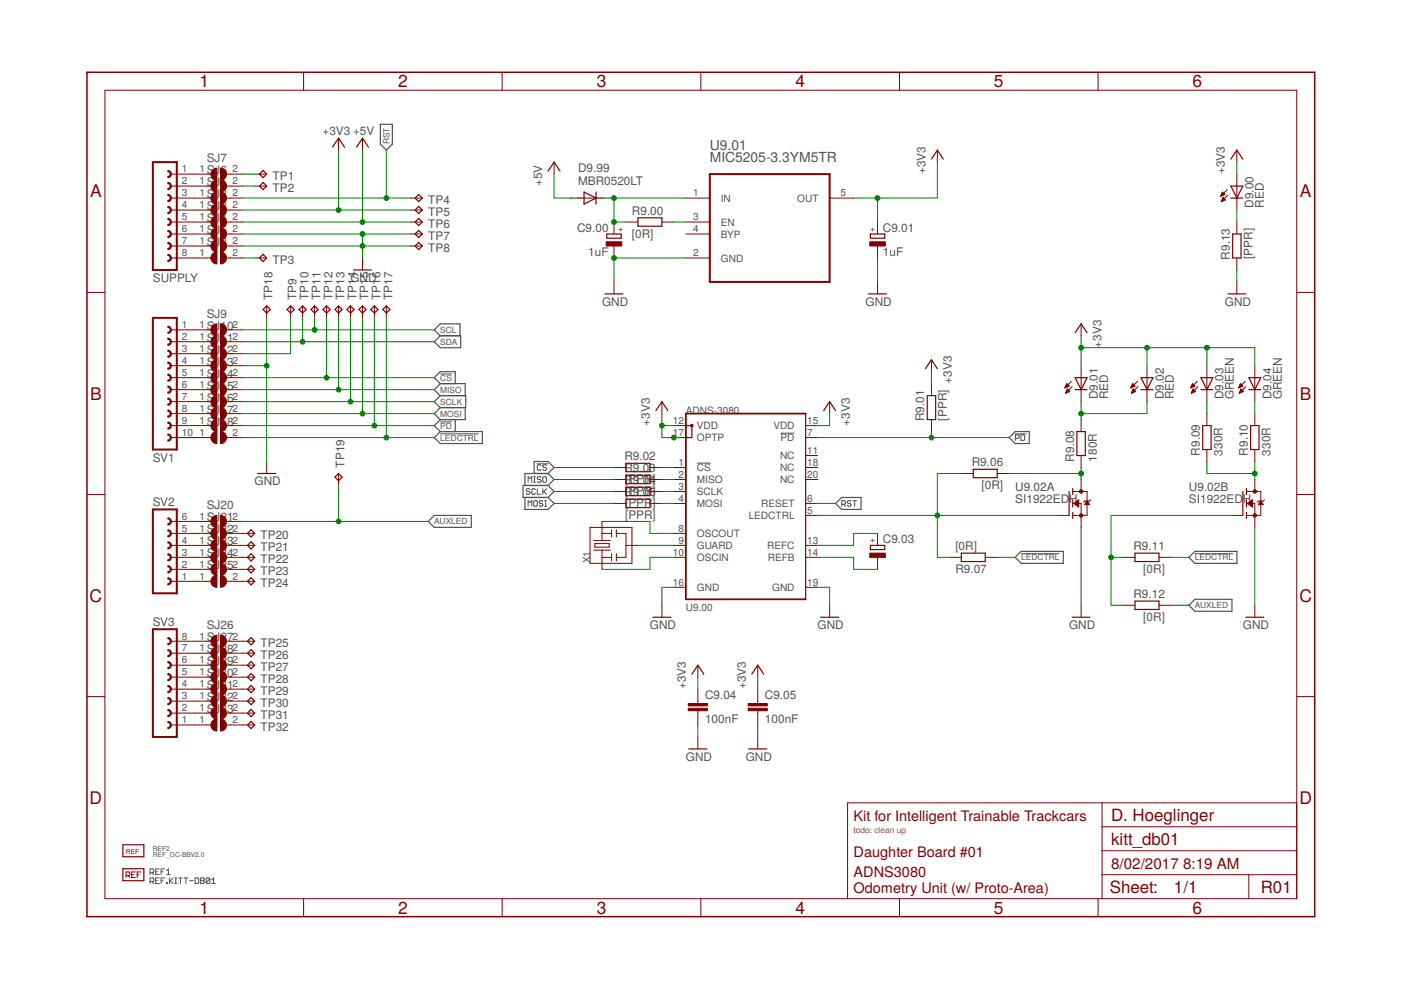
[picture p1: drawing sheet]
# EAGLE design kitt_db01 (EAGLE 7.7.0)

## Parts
C9.00  1uF  CPOL-EUA/3216-18W  [A/3216-18W]
C9.01  1uF  CPOL-EUA/3216-18W  [A/3216-18W]
C9.03  2.2uF  C-EUC1608  [C1608]
C9.04  100nF  C-EUC0805K  [C0805K]
C9.05  100nF  C-EUC0805K  [C0805K]
D9.00  RED  LEDCHIP-LED0805  [CHIP-LED0805]
D9.01  RED  LED5MM  [LED5MM]
D9.02  RED  LEDCHIP-LED0805  [CHIP-LED0805]
D9.03  GREEN  LEDCHIP-LED0805  [CHIP-LED0805]
D9.04  GREEN  LEDCHIP-LED0805  [CHIP-LED0805]
D9.99  MBR0520LT  [SOD123]
DCL1  DCL.CARRERAI  [DCL.LOGO-CARRERAI.W30MM]
DCL2  DCL.OSH.COPPER'5MM'  [DCL.LOGO-OSH.5MM]
R9.00  [0R]  R-EU_R0805  [R0805]
R9.01  [PPR]  R-EU_R0805  [R0805]
R9.02  [PPR]  R-EU_R0805  [R0805]
R9.03  [PPR]  R-EU_R0805  [R0805]
R9.04  [PPR]  R-EU_R0805  [R0805]
R9.05  [PPR]  R-EU_R0805  [R0805]
R9.06  [0R]  R-EU_R0805  [R0805]
R9.07  [0R]  R-EU_R0805  [R0805]
R9.08  180R  R-EU_R0805  [R0805]
R9.09  330R  R-EU_R0805  [R0805]
R9.10  330R  R-EU_R0805  [R0805]
R9.11  [0R]  R-EU_R0805  [R0805]
R9.12  [0R]  R-EU_R0805  [R0805]
R9.13  [PPR]  R-EU_R0805  [R0805]
R9.14  10kR  R-EU_R0805  [R0805]
R9.15  10kR  R-EU_R0805  [R0805]
R9.16  10kR  R-EU_R0805  [R0805]
R9.17  10kR  R-EU_R0805  [R0805]
REF1  REF.LOGO.UASUA  [REF_LOGO_UASUA]
SJ1  SJ  [SJ]
SJ2  SJ  [SJ]
SJ3  SJ  [SJ]
SJ4  SJ  [SJ]
SJ5  SJ  [SJ]
SJ6  SJ  [SJ]
SJ7  SJ  [SJ]
SJ8  SJ  [SJ]
SJ9  SJ  [SJ]
SJ10  SJ  [SJ]
SJ11  SJ  [SJ]
SJ12  SJ  [SJ]
SJ13  SJ  [SJ]
SJ14  SJ  [SJ]
SJ15  SJ  [SJ]
SJ16  SJ  [SJ]
SJ17  SJ  [SJ]
SJ18  SJ  [SJ]
SJ19  SJ2W  [SJ_2]
SJ20  SJ  [SJ]
SJ21  SJ  [SJ]
SJ22  SJ  [SJ]
SJ23  SJ  [SJ]
SJ24  SJ  [SJ]
SJ25  SJ  [SJ]
SJ26  SJ  [SJ]
SJ27  SJ  [SJ]
SJ28  SJ  [SJ]
SJ29  SJ  [SJ]
SJ30  SJ  [SJ]
SJ31  SJ  [SJ]
SJ32  SJ  [SJ]
SJ33  SJ  [SJ]
SUPPLY  FE08-1  [FE08]
SV1  FE10-1  [FE10]
SV2  FE06-1  [FE06]
SV3  FE08-1  [FE08]
TP1  TPPAD1-13  [P1-13]
TP2  TPPAD1-13  [P1-13]
TP3  TPPAD1-13  [P1-13]
TP4  TPPAD1-13  [P1-13]
TP5  TPPAD1-13  [P1-13]
TP6  TPPAD1-13  [P1-13]
TP7  TPPAD1-13  [P1-13]
TP8  TPPAD1-13  [P1-13]
TP9  TPPAD1-13  [P1-13]
TP10  TPPAD1-13  [P1-13]
TP11  TPPAD1-13  [P1-13]
TP12  TPPAD1-13  [P1-13]
TP13  TPPAD1-13  [P1-13]
TP14  TPPAD1-13  [P1-13]
TP15  TPPAD1-13  [P1-13]
TP16  TPPAD1-13  [P1-13]
TP17  TPPAD1-13  [P1-13]
TP18  TPPAD1-13  [P1-13]
TP19  TPPAD1-13  [P1-13]
TP20  TPPAD1-13  [P1-13]
TP21  TPPAD1-13  [P1-13]
TP22  TPPAD1-13  [P1-13]
TP23  TPPAD1-13  [P1-13]
TP24  TPPAD1-13  [P1-13]
TP25  TPPAD1-13  [P1-13]
TP26  TPPAD1-13  [P1-13]
TP27  TPPAD1-13  [P1-13]
TP28  TPPAD1-13  [P1-13]
TP29  TPPAD1-13  [P1-13]
TP30  TPPAD1-13  [P1-13]
TP31  TPPAD1-13  [P1-13]
TP32  TPPAD1-13  [P1-13]
U9.00  ADNS-3080  [ADNS-3080]
U9.01  MIC5205-3.3YM5TR  [SOT95P280X130-5N]
U9.02  SI1922EDH  [SC70-6]
X9.00  RESON  [RESON-SMD]
X9.01  PINHD-2X4/90  [2X04/90]

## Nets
!CS: R9.02.2 SJ13.2 TP12.TP
!LEDCTRL: R9.07.2 R9.11.1 SJ18.2 TP17.TP
!PD: R9.01.2 SJ17.2 TP16.TP U9.00.7(!PD)
+3V3: C9.01.+ C9.04.1 C9.05.1 D9.00.A D9.01.A D9.02.A D9.03.A D9.04.A R9.01.1 SJ2.2 SJ19.1 TP5.TP U9.00.12(VDD) U9.00.15(VDD) U9.00.17(OPTP) U9.01.5(OUT)
+5V: D9.99.A SJ3.2 SJ19.3 TP6.TP
AUXLED: R9.12.1 SJ20.2 TP19.TP
GND: C9.00.- C9.01.- C9.04.2 C9.05.2 R9.13.2 R9.16.2 R9.17.2 SJ4.2 SJ5.2 SJ12.2 TP7.TP TP8.TP TP18.TP U9.00.16(GND) U9.00.19(GND) U9.01.2(GND) U9.02.1(A:S) U9.02.4(B:S) X9.01.1 X9.01.2
MISO: R9.03.2 SJ14.2 TP13.TP
MOSI: R9.05.2 SJ16.2 TP15.TP
N$1: U9.00.9(GUARD) X9.00.2
N$2: U9.00.8(OSCOUT) X9.00.3
N$3: U9.00.10(OSCIN) X9.00.1
N$4: R9.06.2 R9.07.1 R9.17.1 U9.00.5(LEDCTRL) U9.02.2(A:G)
N$5: C9.03.1 U9.00.13(REFC)
N$6: C9.03.2 U9.00.14(REFB)
N$7: R9.06.1 R9.08.1 U9.02.6(A:D)
N$8: D9.01.K(C) D9.02.C R9.08.2
N$9: C9.00.+ D9.99.C R9.00.1 U9.01.1(IN)
N$10: R9.00.2 U9.01.3(EN)
N$11: D9.00.C R9.13.1
N$12: SJ1.1 SUPPLY.3
N$13: SJ2.1 SUPPLY.4
N$44: R9.14.2 R9.15.2 SJ19.2 X9.01.7 X9.01.8
N$134: SJ3.1 SUPPLY.5
N$135: SJ4.1 SUPPLY.6
N$136: SJ5.1 SUPPLY.7
N$137: SJ7.1 SUPPLY.1
N$138: SJ6.1 SUPPLY.2
N$139: SJ8.1 SUPPLY.8
N$140: SJ7.2 TP1.TP
N$141: SJ6.2 TP2.TP
N$142: SJ8.2 TP3.TP
N$143: SJ9.1 SV1.1
N$144: SJ10.1 SV1.2
N$145: SJ11.1 SV1.3
N$146: SJ11.2 TP9.TP
N$147: SJ12.1 SV1.4
N$148: SJ13.1 SV1.5
N$149: SJ14.1 SV1.6
N$150: SJ15.1 SV1.7
N$151: SJ16.1 SV1.8
N$152: SJ17.1 SV1.9
N$153: SJ18.1 SV1.10
N$154: SJ20.1 SV2.6
N$155: SJ21.1 SV2.5
N$156: SJ22.1 SV2.4
N$157: SJ23.1 SV2.3
N$158: SJ24.1 SV2.2
N$159: SJ25.1 SV2.1
N$160: SJ26.1 SV3.8
N$161: SJ27.1 SV3.7
N$162: SJ28.1 SV3.6
N$163: SJ29.1 SV3.5
N$164: SJ30.1 SV3.4
N$165: SJ31.1 SV3.3
N$166: SJ32.1 SV3.2
N$167: SJ33.1 SV3.1
N$168: R9.02.1 U9.00.1(!CS)
N$169: SJ21.2 TP20.TP
N$170: SJ22.2 TP21.TP
N$171: SJ23.2 TP22.TP
N$172: SJ24.2 TP23.TP
N$173: SJ25.2 TP24.TP
N$174: SJ26.2 TP25.TP
N$175: SJ27.2 TP26.TP
N$176: SJ28.2 TP27.TP
N$177: SJ29.2 TP28.TP
N$178: SJ30.2 TP29.TP
N$179: SJ31.2 TP30.TP
N$180: SJ32.2 TP31.TP
N$181: SJ33.2 TP32.TP
N$182: R9.03.1 U9.00.2(MISO)
N$183: R9.04.1 U9.00.3(SCLK)
N$184: R9.11.2 R9.12.2 R9.16.1 U9.02.5(B:G)
N$185: D9.04.C R9.10.2
N$186: R9.09.1 R9.10.1 U9.02.3(B:D)
N$187: D9.03.C R9.09.2
N$188: R9.05.1 U9.00.4(MOSI)
RST: SJ1.2 TP4.TP U9.00.6(RESET)
SCL: R9.15.1 SJ9.2 TP11.TP X9.01.3 X9.01.4
SCLK: R9.04.2 SJ15.2 TP14.TP
SDA: R9.14.1 SJ10.2 TP10.TP X9.01.5 X9.01.6
Unconnected: U9.00.11(NC) U9.00.18(NC) U9.00.20(NC) U9.01.4(BYP)

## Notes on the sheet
- TODO: Bus voltage selector and opt. pullups
- Kit for Intelligent Trainable Trackcars | D. Hoeglinger
- todo: clean up
- Daughter Board #01
- ADNS3080
  Odometry Unit (w/ Proto-Area)
- R01
